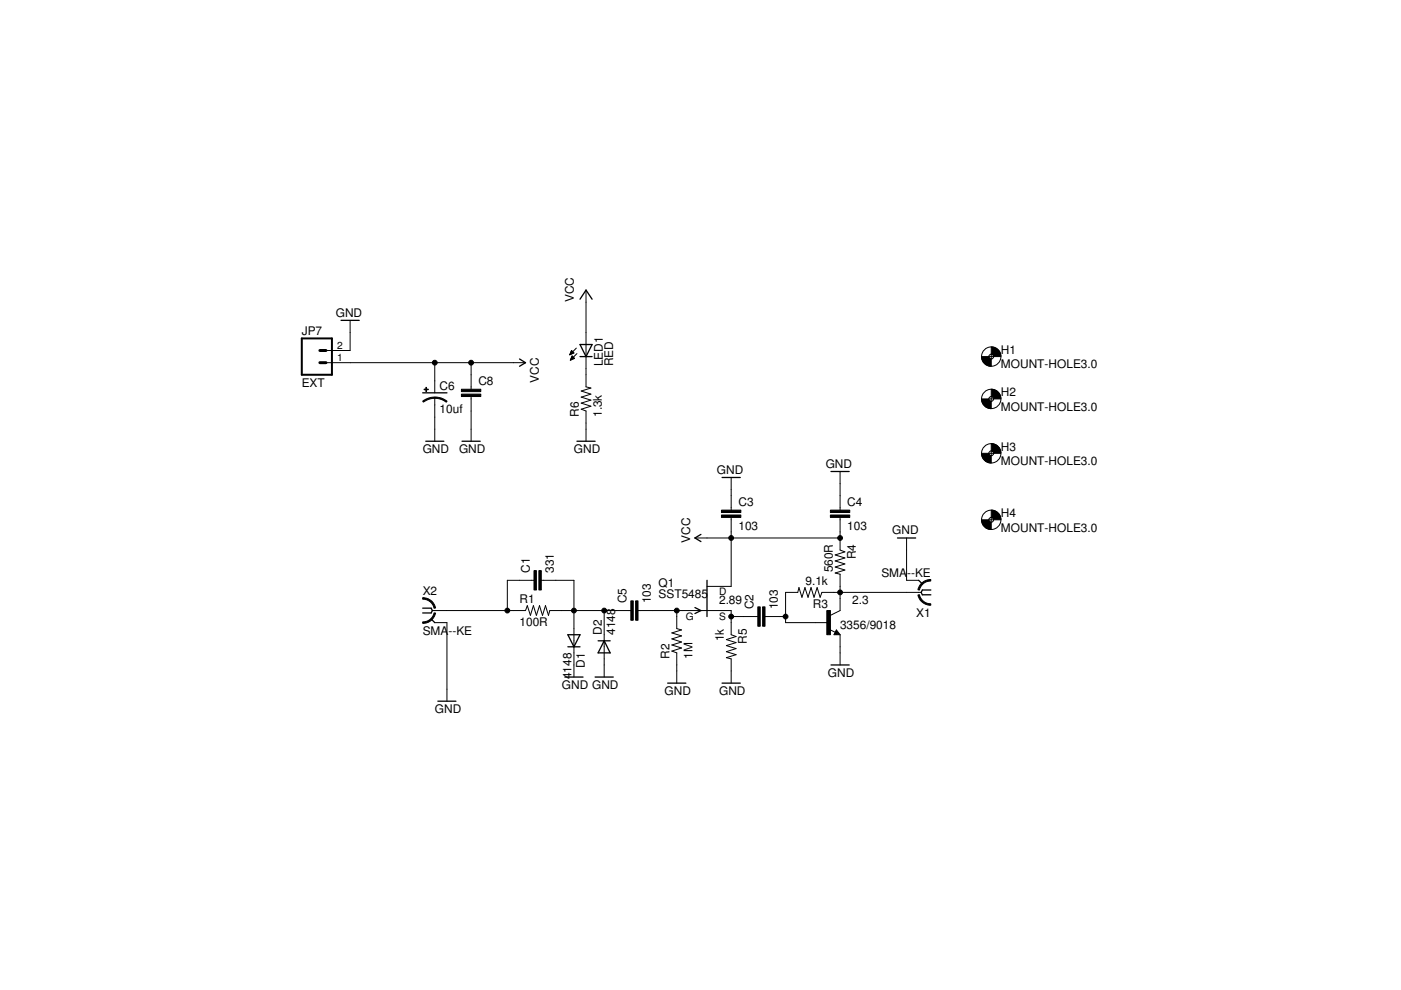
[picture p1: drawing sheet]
<svg xmlns="http://www.w3.org/2000/svg" width="297mm" height="210mm" viewBox="0 0 297 210" stroke-linecap="round" stroke-linejoin="round" font-family="sans-serif">
<g fill="#000" stroke="#000" stroke-width=".21">
<path d="M69.1 76.9h5.1zM69.1 74.3h5.1zM74.2 67.9v2.6zM74.2 70.5v3.8zM74.2 76.9h18zM99.9 79.5v2.5zM99.9 76.9v2.6zM92.2 76.9h7.7zM108.9 76.9h2.5zM99.9 76.9h9zM121.2 74.3l-.4 .9zM120.9 75.1h.3z"/>
<path d="M120.9 74.9h.6zM121.3 75.5l-.4 .9zM121 74.8h.6zM121 76.3h.2zM121 74.7h.5zM121 76.1h.5zM121.1 74.5h.3zM121.1 76h.6zM121.1 74.4h.2zM121.1 75.9h.6zM121.2 74.3l.5 .5zM121.2 75.8h.4z"/>
<path d="M121.2 75.6h.3zM121.3 75.5l.5 .5zM120.8 75.2l.9-.4zM120.9 76.4l.9-.4zM122.2 73.8l-1.4 1.4zM122.3 75l-1.4 1.4zM124.2 61.5v2.6zM124.2 75.6v2.6zM124.2 70.5v2.5zM124.2 73v2.6zM124.2 79.5v2.5zM124.2 64.1v6.4z"/>
<path d="M124.2 78.2v1.3zM209.7 75.6h1zM210.2 75.1v1zM92.2 84.3v1.6zM92.2 80.7v2.6zM92.2 85.9v2.5zM92.2 91v2.6zM92.2 88.4v2.6zM92.2 76.9v3.8zM99.9 84.6v2.5zM99.9 82v.5zM99.9 84.1v.5z"/>
<path d="M99.9 91v2.6zM99.9 87.1v3.9zM123.2 86.8l2.1-.7zM123.2 85.5l2.1-.7zM123.2 84.2l2.1-.6zM123.2 82.9l2.1-.6zM124.2 87.1v2.6zM123.2 86.8l1 .3zM124.2 91v2.6zM124.2 89.7v1.3zM123.2 85.5l2.1 .6zM123.2 84.2l2.1 .6z"/>
<path d="M123.2 82.9l2.1 .7zM124.2 82l1.1 .3zM209.7 84.6h1zM209.7 96.1h1zM210.2 84.1v1zM210.2 95.6v1zM147.3 114.1h2.6zM149.9 114.1h5.1zM155 105.1v2.6zM155 110.2v2.6zM155 107.7v.5zM155 109.7v.5z"/>
<path d="M155 101.2v2.6zM155 103.8v1.3zM155 114.1h23.1zM155 112.8v1.3zM177.1 117.7l2 .6zM177.1 118.9l2 .7zM178.1 114.1v2.5zM178.1 116.6l1 .4zM178.1 105.1v2.6zM178.1 110.2v2.6zM178.1 107.7v.5zM178.1 109.7v.5z"/>
<path d="M178.1 100v2.5zM178.1 102.5v2.6zM178.1 112.8v1.3zM177.1 117.7l2-.7zM177.1 118.9l2-.6zM177.1 120.2l2-.6zM192.2 114.1v2.5zM192.2 116.6v6.4zM209.7 110.2h1zM210.2 109.7v1zM91.7 129.5h.5zM92.2 129.5h2.6z"/>
<path d="M92.2 132h2.6zM94.8 129.5h12.8zM107.6 129.5h1.3zM107.6 123v6.5zM108.9 129.5h2.5zM110.1 123h2.6zM107.6 123h2.5zM111.8 128.4l-.4 1.1zM111.8 128.4l.7 2.1zM113.1 128.4l-.6 2.1zM112.7 123h.5zM113.1 128.4l.6 2.1z"/>
<path d="M114.4 128.4l-.7 2.1zM114.4 128.4l.6 2.1zM115.7 128.4l-.7 2.1zM114.8 123h.5zM115.7 128.4l.6 2.1zM116.6 129.5l-.3 1zM115.3 123h2.5zM117.8 123h3.9zM116.6 129.5h2.5zM119.1 129.5h2.6zM121.7 133.3v2.6zM121.7 135.9v2.5z"/>
<path d="M121.7 129.5h6.4zM121.7 123v6.5zM121.7 129.5v3.8zM128.1 137.1v2.6zM128.1 134.6v2.5zM128.1 129.5v5.1zM130.7 129.5h2.5zM128.1 129.5h2.6zM133.2 129.5h.5zM135.3 129.5h.5zM135.8 129.5h2.6zM138.4 129.5h5.1z"/>
<path d="M142.4 138l2.1-.6zM142.4 136.8l2.1-.7zM142.4 135.5l2.1-.7zM142.4 134.2l2.1-.6zM143.5 130.7v2.6zM142.4 138l1.1 .4zM143.5 129.5h1.3zM143.5 129.5v1.2zM142.4 136.8l2.1 .6zM142.4 135.5l2.1 .6zM142.4 134.2l2.1 .6zM143.5 133.3l1 .3z"/>
<path d="M144.8 129.5h5.1zM154 135.6l2.1 .6zM154 136.9l2.1 .6zM154 138.2l2.1 .6zM154 139.4l1 .3zM149.9 124.3h5.1zM149.9 129.5h5.1zM155 132v2.6zM155 134.6l1.1 .4zM155 130.7v1.3zM155 129.5v1.2zM155 114.1v10.2z"/>
<path d="M154 135.6l2.1-.6zM154 136.9l2.1-.7zM154 138.2l2.1-.7zM154 139.4l2.1-.6zM157.6 130.7h2.6zM155 130.7h2.6zM160.2 130.7h.5zM162.2 130.7h.5zM162.7 130.7h2.6zM165.3 130.7h1.3zM166.6 125.6h2.5zM166.6 125.6v5.1z"/>
<path d="M166.6 130.7v1.3zM166.6 132h6.4zM169.4 124.6l-.3 1zM169.4 124.6l.6 2zM170.7 124.6l-.7 2zM170.7 124.6l.6 2zM172 124.6l-.7 2zM172 124.6l.6 2zM173 132h2.6zM173.2 124.6l-.6 2zM173.2 124.6l.7 2zM174.3 125.6l-.4 1z"/>
<path d="M174.3 125.6h2.5zM177.3 133.6l-.5 1zM176.8 125.6h1.3zM177.1 120.2l2 .7zM177.1 121.5l1 .2zM175.8 133.5l1.3 .6zM177.3 133.6l.8 1zM178.1 121.7v2.6zM178.1 134.6v2.5zM178.1 126.9v2.6zM176.1 130.5l2-1zM176.8 134.6h1.3z"/>
<path d="M178.1 138.4v2.6zM178.1 137.1v1.3zM178.1 124.3v1.3zM178.1 125.6v1.3zM177.1 121.5l2-.6zM192.2 125.6h2.6zM192.2 123h2.6zM178.1 125.6h14.1zM194.8 125.6h.5zM94.8 146.1v2.6zM94.8 132v14.1zM121.7 141v2.5z"/>
<path d="M121.7 138.4v2.6zM128.1 141v2.5zM128.1 139.7v1.3zM143.5 138.4v2.6zM143.5 142.3v2.5zM143.5 141v1.3zM155 139.7v2.6zM155 142.3v2.5z"/>
<path d="M208.1 75.6h1.6l.2 .4 .3 .1v1.6a2.06 2.06 0 0 1-2.1-2.1z" fill-rule="evenodd"/>
<path d="M210.2 73.6a2.02 2.02 0 0 1 2 2h-1.5l-.2-.4-.3-.1z" fill-rule="evenodd"/>
<path d="M89.6 85.1l1.2-.7 1.4-.2v.3l-1 .1-1.4 .7z" fill-rule="evenodd"/>
<path d="M92.2 84.2l1.4 .2 1.2 .7-.2 .2-.9-.6-1.5-.3z" fill-rule="evenodd"/>
<path d="M208.1 84.6h1.6l.2 .4 .3 .1v1.5a2.06 2.06 0 0 1-2.1-2z" fill-rule="evenodd"/>
<path d="M208.1 96.1h1.6l.2 .4 .3 .1v1.6a2.06 2.06 0 0 1-2.1-2.1z" fill-rule="evenodd"/>
<path d="M210.2 82.5a2.02 2.02 0 0 1 2 2.1h-1.5l-.2-.4-.3-.1z" fill-rule="evenodd"/>
<path d="M210.2 94.1a2.02 2.02 0 0 1 2 2h-1.5l-.2-.4-.3-.1z" fill-rule="evenodd"/>
<path d="M208.1 110.2h1.6l.1 .3 .4 .2v1.6a2.06 2.06 0 0 1-2.1-2.1z" fill-rule="evenodd"/>
<path d="M210.2 108.2a2.06 2.06 0 0 1 2 2h-1.5l-.2-.4-.3-.1z" fill-rule="evenodd"/>
<path d="M89.6 131.9a2.4 2.4 0 0 0 2.4-2l.3 .1a2.68 2.68 0 0 1-2.7 2.2z" fill-rule="evenodd"/>
<path d="M89.6 126.7a2.76 2.76 0 0 1 2.7 2.2l-.3 .1a2.4 2.4 0 0 0-2.4-2z" fill-rule="evenodd"/>
<path d="M194.6 126.2l.3-.1a2.39 2.39 0 0 0 2.4 1.9l.1 .3a2.71 2.71 0 0 1-2.8-2.1z" fill-rule="evenodd"/>
<path d="M195.4 123.6a2.59 2.59 0 0 1 2-.7l-.1 .3a2.39 2.39 0 0 0-2.4 1.9h-.3l.1-.3z" fill-rule="evenodd"/>
<circle cx="92.2" cy="76.9" r=".51"/>
<circle cx="99.9" cy="76.9" r=".51"/>
<circle cx="155" cy="114.1" r=".51"/>
<circle cx="178.1" cy="114.1" r=".51"/>
<circle cx="107.6" cy="129.5" r=".51"/>
<circle cx="121.7" cy="129.5" r=".51"/>
<circle cx="128.1" cy="129.5" r=".51"/>
<circle cx="143.5" cy="129.5" r=".51"/>
<circle cx="155" cy="130.7" r=".51"/>
<circle cx="166.6" cy="130.7" r=".51"/>
<circle cx="178.1" cy="125.6" r=".51"/>
</g>
<g fill="#000" stroke="#000" stroke-width=".28">
<path d="M72.3 67.9h3.9zM110.1 77.7l1.3-.8zM110.1 76.1l1.3 .8zM124.2 61.5l-1.2 1.9zM123 73l1.2 2.6zM123 75.6h1.2zM123 73h1.2zM124.2 61.5l1.3 1.9zM125.5 73l-1.3 2.6zM124.2 75.6h1.3zM124.2 73h1.3zM89.6 83.3h5.2z"/>
<path d="M90.3 93.6h3.8zM98 93.6h3.8zM122.3 93.6h3.9zM176.2 100h3.8zM147.3 114.1l1.3 .7zM147.3 114.1l1.3-.8zM153.1 101.2h3.8zM190.3 114.1h3.8zM89.6 128.9h1.8zM91.4 128.9l.3 .6zM89.6 130h1.8zM91.7 129.5l-.3 .5z"/>
<path d="M91.4 131.3l.8 .7zM120.4 134.6l1.3 2.5zM123 134.6l-1.3 2.5zM120.4 137.1h1.3zM121.7 137.1h1.3zM120.4 134.6h2.6zM126.8 135.9h1.3zM126.8 138.4h2.6zM128.1 135.9l-1.3 2.5zM128.1 135.9h1.3zM128.1 135.9l1.3 2.5zM147.3 128.8l1.3 .7z"/>
<path d="M147.3 130.1l1.3-.6zM149.9 123v7.7zM177.1 134.4h.8zM177.1 134.3h.4zM177.3 133.8l-.2 .5zM177.3 134.1l.2 .2zM177.3 133.8l.6 .6zM194.8 123l.8 .8zM195.6 125.1l-.3 .5zM195.3 125.6l.3 .5zM195.6 125.1h1.8zM195.6 126.1h1.8z"/>
<path d="M92.8 148.7h3.9zM119.8 143.5h3.8zM126.2 143.5h3.8zM141.6 144.8h3.8zM153.1 144.8h3.8zM176.2 141h3.8z"/>
</g>
<g fill="#000" stroke="#000" stroke-width=".21">
<path d="M89.9 82.5h.9v.1h-.9zM90.3 82.1h.1v.9h-.1zM97.8 83.6h4.1v.5h-4.1zM97.8 82.5h4.1v.5h-4.1zM153 109.2h4.1v.5h-4.1zM153 108.2h4.1v.5h-4.1zM176.1 109.2h4.1v.5h-4.1zM176.1 108.2h4.1v.5h-4.1zM113.2 121h.5v4.1h-.5zM114.3 121h.5v4.1h-.5zM133.7 127.4h.6v4.1h-.6zM134.8 127.4h.5v4.1h-.5z"/>
<path d="M160.7 128.7h.5v4.1h-.5zM161.7 128.7h.5v4.1h-.5zM175.3 129.5h.8v5.1h-.8z"/>
</g>
<path d="M64 71.8v7.7zM64 71.8h6.4zM64 79.5h6.4zM70.4 71.8v7.7z" fill="#000" stroke="#000" stroke-width=".42"/>
<path d="M67.8 74.3h1.3zM67.8 76.9h1.3z" fill="#000" stroke="#000" stroke-width=".63"/>
<g fill="none" stroke="#000" stroke-width=".21">
<circle cx="210.2" cy="75.6" r="2.05"/>
<circle cx="210.2" cy="75.6" r=".51"/>
<circle cx="210.2" cy="84.6" r="2.05"/>
<circle cx="210.2" cy="96.1" r="2.05"/>
<circle cx="210.2" cy="84.6" r=".51"/>
<circle cx="210.2" cy="96.1" r=".51"/>
<circle cx="210.2" cy="110.2" r="2.05"/>
<circle cx="210.2" cy="110.2" r=".51"/>
</g>
<g font-size="2.5">
<text x="121.7" y="64.1" transform="rotate(-90 121.7 64.1)">VCC</text>
<text x="64" y="71">JP7</text>
<text x="71.2" y="67.1">GND</text>
<text x="127.8" y="77.7" transform="rotate(-90 127.8 77.7)">LED1</text>
<text x="130" y="77.7" transform="rotate(-90 130 77.7)">RED</text>
<text x="212.2" y="75">H1</text>
<text x="64" y="82">EXT</text>
<text x="93.2" y="82.7">C6</text>
<text x="101.4" y="81.6">C8</text>
<text x="114.2" y="81.2" transform="rotate(-90 114.2 81.2)">VCC</text>
<text x="212.2" y="78.1">MOUNT-HOLE3.0</text>
<text x="212.2" y="84">H2</text>
<text x="93.2" y="87.5">10uf</text>
<text x="122.7" y="88.4" transform="rotate(-90 122.7 88.4)">R6</text>
<text x="127.6" y="88.4" transform="rotate(-90 127.6 88.4)">1.3k</text>
<text x="212.2" y="87.1">MOUNT-HOLE3.0</text>
<text x="212.2" y="95.5">H3</text>
<text x="89.6" y="96.1">GND</text>
<text x="97.3" y="96.1">GND</text>
<text x="121.7" y="96.1">GND</text>
<text x="152" y="100.5">GND</text>
<text x="175.1" y="99.2">GND</text>
<text x="212.2" y="98.6">MOUNT-HOLE3.0</text>
<text x="156.6" y="107.3">C3</text>
<text x="179.6" y="107.3">C4</text>
<text x="156.6" y="112.4">103</text>
<text x="179.6" y="112.4">103</text>
<text x="189.2" y="113.3">GND</text>
<text x="212.2" y="112.7">MOUNT-HOLE3.0</text>
<text x="212.2" y="109.6">H4</text>
<text x="146.3" y="115.1" transform="rotate(-90 146.3 115.1)">VCC</text>
<text x="181.4" y="118.6" transform="rotate(-90 181.4 118.6)">R4</text>
<text x="112.3" y="121.5" transform="rotate(-90 112.3 121.5)">C1</text>
<text x="117.5" y="121.5" transform="rotate(-90 117.5 121.5)">331</text>
<text x="139.6" y="124.4">Q1</text>
<text x="170.8" y="124.1">9.1k</text>
<text x="176.6" y="121.4" transform="rotate(-90 176.6 121.4)">560R</text>
<text x="186.9" y="122.3">SMA</text>
<text x="192.3" y="122.3">--KE</text>
<text x="89.6" y="126.1">X2</text>
<text x="110.1" y="127.9">R1</text>
<text x="132.8" y="127.9" transform="rotate(-90 132.8 127.9)">C5</text>
<text x="138" y="127.9" transform="rotate(-90 138 127.9)">103</text>
<text x="139.6" y="126.9">SST5485</text>
<text x="152.5" y="128.2">2.89</text>
<text x="159.8" y="129.2" transform="rotate(-90 159.8 129.2)">C2</text>
<text x="164.9" y="129.2" transform="rotate(-90 164.9 129.2)">103</text>
<text x="172.3" y="128.9">R3</text>
<text x="180.7" y="128.2">2.3</text>
<text x="194.3" y="130.7">X1</text>
<text x="89.6" y="134.6">SMA</text>
<text x="95.1" y="134.6">--KE</text>
<text x="110.1" y="132.8">100R</text>
<text x="127.6" y="134.6" transform="rotate(-90 127.6 134.6)">D2</text>
<text x="130.4" y="134.6" transform="rotate(-90 130.4 134.6)">4148</text>
<text x="153.5" y="136" transform="rotate(-90 153.5 136)">1k</text>
<text x="158.3" y="136.5" transform="rotate(-90 158.3 136.5)">R5</text>
<text x="178.1" y="133.3">3356/9018</text>
<text x="124" y="141.6" transform="rotate(-90 124 141.6)">D1</text>
<text x="142" y="139.7" transform="rotate(-90 142 139.7)">R2</text>
<text x="146.8" y="139.7" transform="rotate(-90 146.8 139.7)">1M</text>
<text x="175.5" y="143.6">GND</text>
<text x="119.1" y="146.1">GND GND</text>
<text x="121.1" y="144" transform="rotate(-90 121.1 144)">4148</text>
<text x="140.9" y="147.4">GND</text>
<text x="152.5" y="147.4">GND</text>
<text x="92.2" y="151.2">GND</text>
</g>
<g font-size="2.2">
<text x="71.5" y="76.5">1</text>
<text x="71.5" y="74">2</text>
<text x="145.4" y="131.4">G</text>
<text x="152.5" y="126.2">D</text>
<text x="152.5" y="131.4">S</text>
</g>
</svg>
